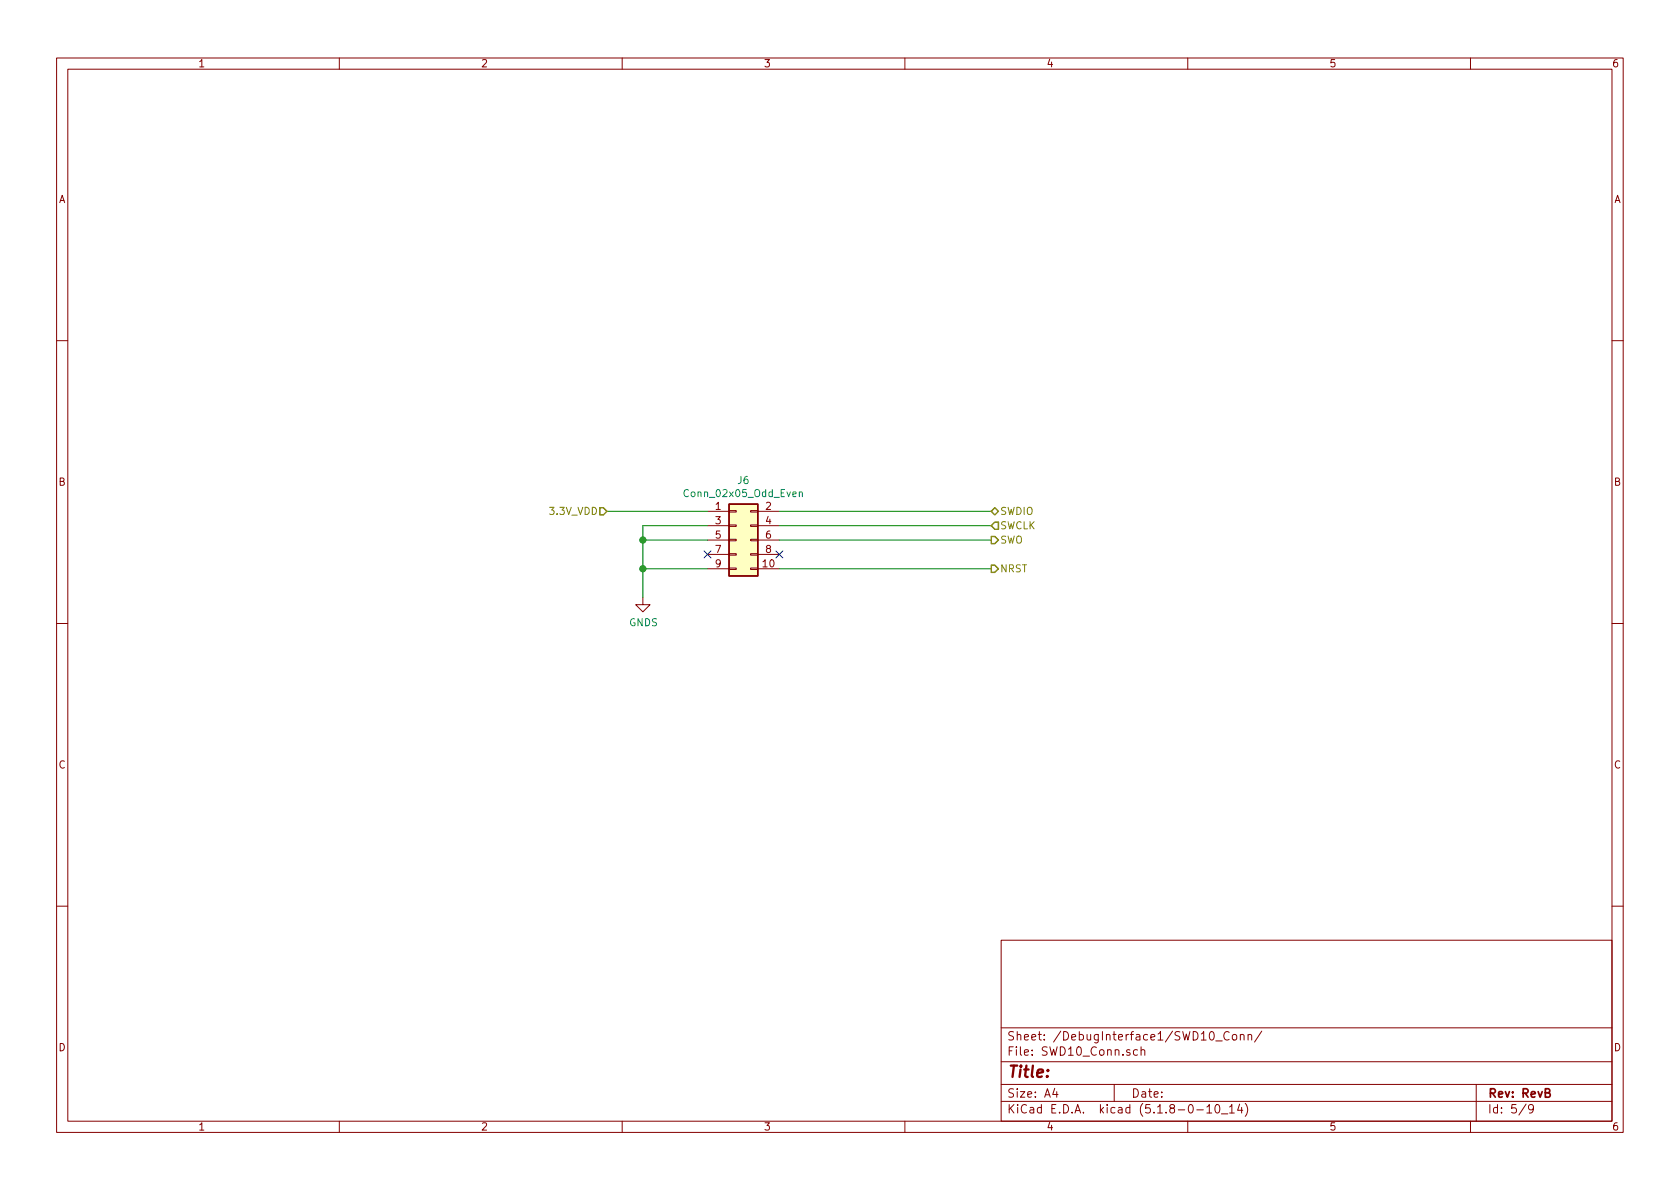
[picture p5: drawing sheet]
EESchema Schematic File Version 4
EELAYER 30 0
EELAYER END
$Descr A4 11693 8268
encoding utf-8
Sheet 5 9
Title ""
Date ""
Rev "RevB"
Comp ""
Comment1 ""
Comment2 ""
Comment3 ""
Comment4 ""
$EndDescr
$Comp
L Connector_Generic:Conn_02x05_Odd_Even J?
U 1 1
P 5125 3750
AR Path="/5FBD70AB/60D84783" Ref="J?"  Part="1" 
AR Path="/5FBD70AB/60D82D6A/60D84783" Ref="J1"  Part="1" 
AR Path="/60DBD4A2/60D84783" Ref="J2"  Part="1" 
AR Path="/606F7DFA/606FAC2E/60D84783" Ref="J6"  Part="1" 
F 0 "J6" H 5175 4167 50  0000 C CNN
F 1 "Conn_02x05_Odd_Even" H 5175 4076 50  0000 C CNN
F 2 "Connector_PinHeader_1.27mm:PinHeader_2x05_P1.27mm_Vertical_SMD" H 5125 3750 50  0001 C CNN
F 3 "https://docs.rs-online.com/75e3/0900766b8142184e.pdf" H 5125 3750 50  0001 C CNN
F 4 "Amphenol ICC" H 5125 3750 50  0001 C CNN "Mfr"
F 5 "20021121-00010C4LF" H 5125 3750 50  0001 C CNN "PartNo"
F 6 "~" H 5125 3750 50  0001 C CNN "LCSC"
F 7 "~" H 5125 3750 50  0001 C CNN "Comment"
F 8 "~" H 5125 3750 50  0001 C CNN "Mouser"
	1    5125 3750
	1    0    0    -1  
$EndComp
NoConn ~ 4925 3850
Wire Wire Line
	4925 3650 4475 3650
Wire Wire Line
	4475 3650 4475 3750
$Comp
L power:GNDS #PWR?
U 1 1
P 4475 4150
AR Path="/5FBD70AB/60D84794" Ref="#PWR?"  Part="1" 
AR Path="/5FBD70AB/60D82D6A/60D84794" Ref="#PWR0117"  Part="1" 
AR Path="/60DBD4A2/60D84794" Ref="#PWR0119"  Part="1" 
AR Path="/606F7DFA/606FAC2E/60D84794" Ref="#PWR019"  Part="1" 
F 0 "#PWR019" H 4475 3900 50  0001 C CNN
F 1 "GNDS" H 4480 3977 50  0000 C CNN
F 2 "" H 4475 4150 50  0001 C CNN
F 3 "" H 4475 4150 50  0001 C CNN
	1    4475 4150
	1    0    0    -1  
$EndComp
Wire Wire Line
	4925 3750 4475 3750
Connection ~ 4475 3750
Wire Wire Line
	4475 3750 4475 3950
Wire Wire Line
	4925 3950 4475 3950
Connection ~ 4475 3950
Wire Wire Line
	4475 3950 4475 4150
NoConn ~ 5425 3850
Wire Wire Line
	5425 3550 6900 3550
Wire Wire Line
	5425 3650 6900 3650
Wire Wire Line
	5425 3750 6900 3750
Text HLabel 6900 3750 2    50   Output ~ 0
SWO
Text HLabel 6900 3650 2    50   Input ~ 0
SWCLK
Text HLabel 6900 3550 2    50   BiDi ~ 0
SWDIO
Text HLabel 6900 3950 2    50   Output ~ 0
NRST
Wire Wire Line
	5425 3950 6900 3950
Text HLabel 4225 3550 0    50   Input ~ 0
3.3V_VDD
Wire Wire Line
	4225 3550 4925 3550
$EndSCHEMATC
